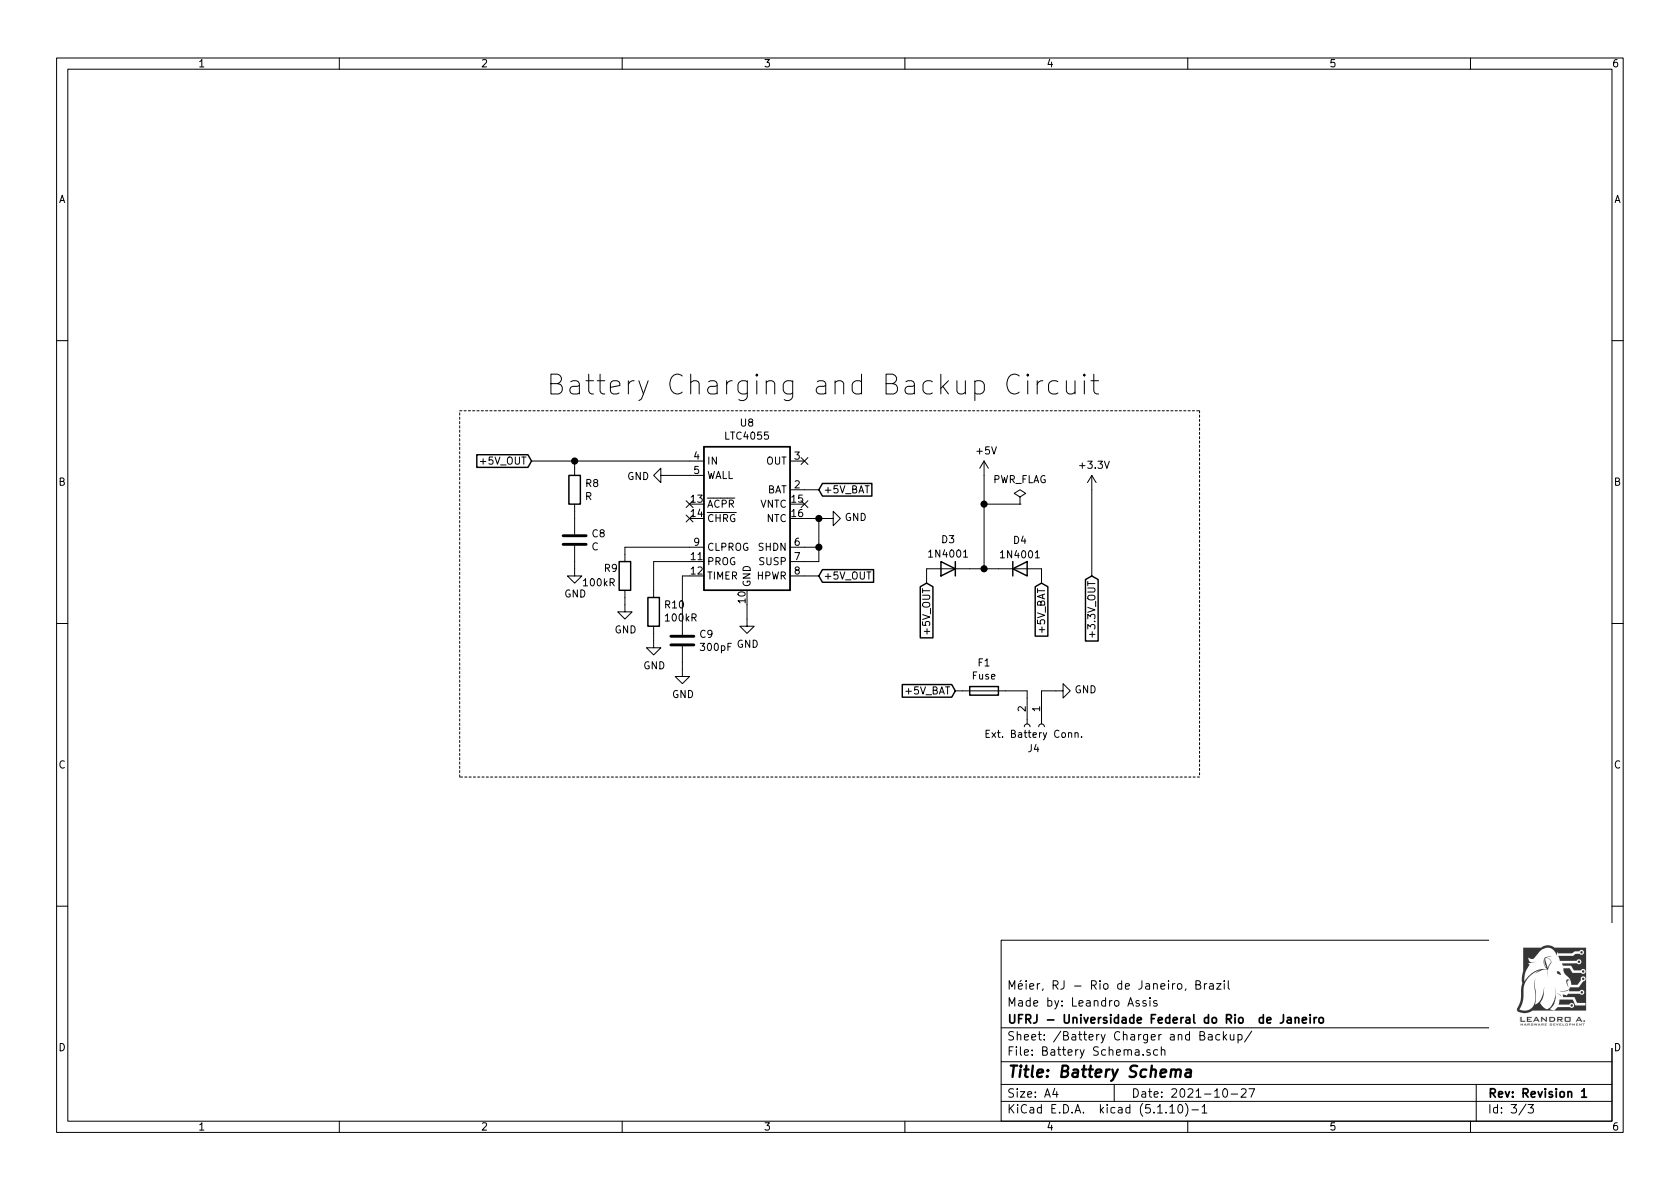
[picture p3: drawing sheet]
EESchema Schematic File Version 4
EELAYER 30 0
EELAYER END
$Descr A4 11693 8268
encoding utf-8
Sheet 3 3
Title "Battery Schema"
Date "2021-10-27"
Rev "Revision 1 "
Comp "UFRJ - Universidade Federal do Rio  de Janeiro"
Comment1 "Made by: Leandro Assis"
Comment2 "Méier, RJ - Rio de Janeiro, Brazil"
Comment3 ""
Comment4 ""
$EndDescr
$Comp
L Battery_Management:LTC4055 U?
U 1 1
P 5200 3600
AR Path="/6192A7A2" Ref="U?"  Part="1" 
AR Path="/618F8930/6192A7A2" Ref="U8"  Part="1" 
F 0 "U8" H 5200 4267 50  0000 C CNN
F 1 "LTC4055" H 5200 4176 50  0000 C CNN
F 2 "Package_DFN_QFN:QFN-16-1EP_4x4mm_P0.65mm_EP2.15x2.15mm" H 5200 2700 50  0001 C CNN
F 3 "https://www.analog.com/media/en/technical-documentation/data-sheets/4055fb.pdf" H 5200 3100 50  0001 C CNN
	1    5200 3600
	1    0    0    -1  
$EndComp
$Comp
L Connector:Conn_01x02_Female J?
U 1 1
P 7250 5050
AR Path="/6192A7A8" Ref="J?"  Part="1" 
AR Path="/618F8930/6192A7A8" Ref="J4"  Part="1" 
F 0 "J4" V 7400 4950 50  0000 L CNN
F 1 "Ext. Battery Conn." V 7300 4650 50  0000 L CNN
F 2 "" H 7250 5050 50  0001 C CNN
F 3 "~" H 7250 5050 50  0001 C CNN
	1    7250 5050
	0    1    1    0   
$EndComp
Text GLabel 6450 4050 3    50   Input ~ 0
+5V_OUT
$Comp
L power:+3.3V #PWR?
U 1 1
P 7600 3400
AR Path="/6192A7B0" Ref="#PWR?"  Part="1" 
AR Path="/618F8930/6192A7B0" Ref="#PWR038"  Part="1" 
F 0 "#PWR038" H 7600 3250 50  0001 C CNN
F 1 "+3.3V" H 7615 3573 50  0000 C CNN
F 2 "" H 7600 3400 50  0001 C CNN
F 3 "" H 7600 3400 50  0001 C CNN
	1    7600 3400
	1    0    0    -1  
$EndComp
$Comp
L power:+5V #PWR?
U 1 1
P 6850 3300
AR Path="/6192A7B7" Ref="#PWR?"  Part="1" 
AR Path="/618F8930/6192A7B7" Ref="#PWR036"  Part="1" 
F 0 "#PWR036" H 6850 3150 50  0001 C CNN
F 1 "+5V" H 6865 3473 50  0000 C CNN
F 2 "" H 6850 3300 50  0001 C CNN
F 3 "" H 6850 3300 50  0001 C CNN
	1    6850 3300
	1    0    0    -1  
$EndComp
Text GLabel 6650 4800 0    50   Input ~ 0
+5V_BAT
Wire Wire Line
	7150 4800 7150 4850
Wire Wire Line
	7250 4850 7250 4800
$Comp
L power:GND #PWR?
U 1 1
P 7350 4800
AR Path="/6192A7C1" Ref="#PWR?"  Part="1" 
AR Path="/618F8930/6192A7C1" Ref="#PWR037"  Part="1" 
F 0 "#PWR037" H 7350 4550 50  0001 C CNN
F 1 "GND" V 7355 4672 50  0000 R CNN
F 2 "" H 7350 4800 50  0001 C CNN
F 3 "" H 7350 4800 50  0001 C CNN
	1    7350 4800
	0    -1   -1   0   
$EndComp
Wire Wire Line
	7250 4800 7350 4800
Text GLabel 7250 4050 3    50   Input ~ 0
+5V_BAT
$Comp
L Diode:1N4001 D?
U 1 1
P 6600 3950
AR Path="/6192A7C9" Ref="D?"  Part="1" 
AR Path="/618F8930/6192A7C9" Ref="D3"  Part="1" 
F 0 "D3" H 6600 3750 50  0000 C CNN
F 1 "1N4001" H 6600 3850 50  0000 C CNN
F 2 "Diode_THT:D_DO-41_SOD81_P10.16mm_Horizontal" H 6600 3775 50  0001 C CNN
F 3 "http://www.vishay.com/docs/88503/1n4001.pdf" H 6600 3950 50  0001 C CNN
	1    6600 3950
	-1   0    0    1   
$EndComp
$Comp
L Diode:1N4001 D?
U 1 1
P 7100 3950
AR Path="/6192A7CF" Ref="D?"  Part="1" 
AR Path="/618F8930/6192A7CF" Ref="D4"  Part="1" 
F 0 "D4" H 7100 4150 50  0000 C CNN
F 1 "1N4001" H 7100 4050 50  0000 C CNN
F 2 "Diode_THT:D_DO-41_SOD81_P10.16mm_Horizontal" H 7100 3775 50  0001 C CNN
F 3 "http://www.vishay.com/docs/88503/1n4001.pdf" H 7100 3950 50  0001 C CNN
	1    7100 3950
	1    0    0    -1  
$EndComp
Wire Wire Line
	6750 3950 6850 3950
Wire Wire Line
	6450 4050 6450 3950
Wire Wire Line
	6850 3950 6950 3950
Connection ~ 6850 3950
Wire Wire Line
	7250 3950 7250 4050
$Comp
L power:GND #PWR?
U 1 1
P 5200 4300
AR Path="/61957541" Ref="#PWR?"  Part="1" 
AR Path="/618F8930/61957541" Ref="#PWR034"  Part="1" 
F 0 "#PWR034" H 5200 4050 50  0001 C CNN
F 1 "GND" H 5205 4127 50  0000 C CNN
F 2 "" H 5200 4300 50  0001 C CNN
F 3 "" H 5200 4300 50  0001 C CNN
	1    5200 4300
	1    0    0    -1  
$EndComp
Wire Wire Line
	5200 4300 5200 4200
Text GLabel 5700 3400 2    50   Input ~ 0
+5V_BAT
Wire Wire Line
	5700 3400 5600 3400
NoConn ~ 4800 3500
Text GLabel 3700 3200 0    50   Input ~ 0
+5V_OUT
$Comp
L Device:Fuse F1
U 1 1
P 6850 4800
F 0 "F1" V 6653 4800 50  0000 C CNN
F 1 "Fuse" V 6744 4800 50  0000 C CNN
F 2 "" V 6780 4800 50  0001 C CNN
F 3 "~" H 6850 4800 50  0001 C CNN
	1    6850 4800
	0    1    1    0   
$EndComp
Wire Wire Line
	6650 4800 6700 4800
Wire Wire Line
	7000 4800 7150 4800
$Comp
L Device:R R8
U 1 1
P 4000 3400
F 0 "R8" H 4070 3446 50  0000 L CNN
F 1 "R" H 4070 3355 50  0000 L CNN
F 2 "" V 3930 3400 50  0001 C CNN
F 3 "~" H 4000 3400 50  0001 C CNN
	1    4000 3400
	1    0    0    -1  
$EndComp
$Comp
L Device:C C8
U 1 1
P 4000 3750
F 0 "C8" H 4115 3796 50  0000 L CNN
F 1 "C" H 4115 3705 50  0000 L CNN
F 2 "" H 4038 3600 50  0001 C CNN
F 3 "~" H 4000 3750 50  0001 C CNN
	1    4000 3750
	1    0    0    -1  
$EndComp
Wire Wire Line
	4000 3600 4000 3550
Wire Wire Line
	3700 3200 4000 3200
Wire Wire Line
	4000 3250 4000 3200
Connection ~ 4000 3200
$Comp
L power:GND #PWR?
U 1 1
P 4000 3950
AR Path="/6195E38A" Ref="#PWR?"  Part="1" 
AR Path="/618F8930/6195E38A" Ref="#PWR029"  Part="1" 
F 0 "#PWR029" H 4000 3700 50  0001 C CNN
F 1 "GND" H 4005 3777 50  0000 C CNN
F 2 "" H 4000 3950 50  0001 C CNN
F 3 "" H 4000 3950 50  0001 C CNN
	1    4000 3950
	1    0    0    -1  
$EndComp
Wire Wire Line
	4000 3950 4000 3900
$Comp
L power:GND #PWR?
U 1 1
P 5750 3600
AR Path="/6195EFF3" Ref="#PWR?"  Part="1" 
AR Path="/618F8930/6195EFF3" Ref="#PWR035"  Part="1" 
F 0 "#PWR035" H 5750 3350 50  0001 C CNN
F 1 "GND" V 5755 3472 50  0000 R CNN
F 2 "" H 5750 3600 50  0001 C CNN
F 3 "" H 5750 3600 50  0001 C CNN
	1    5750 3600
	0    -1   -1   0   
$EndComp
Wire Wire Line
	5600 3600 5700 3600
Wire Wire Line
	5600 3800 5700 3800
Connection ~ 5700 3600
Wire Wire Line
	5700 3600 5750 3600
$Comp
L power:GND #PWR?
U 1 1
P 4650 3300
AR Path="/61960550" Ref="#PWR?"  Part="1" 
AR Path="/618F8930/61960550" Ref="#PWR032"  Part="1" 
F 0 "#PWR032" H 4650 3050 50  0001 C CNN
F 1 "GND" V 4655 3172 50  0000 R CNN
F 2 "" H 4650 3300 50  0001 C CNN
F 3 "" H 4650 3300 50  0001 C CNN
	1    4650 3300
	0    1    1    0   
$EndComp
Wire Wire Line
	4650 3300 4800 3300
Wire Wire Line
	5600 3900 5700 3900
Wire Wire Line
	5700 3600 5700 3800
Connection ~ 5700 3800
Wire Wire Line
	5700 3800 5700 3900
Text GLabel 5700 4000 2    50   Input ~ 0
+5V_OUT
Wire Wire Line
	5600 4000 5700 4000
NoConn ~ 5600 3500
$Comp
L Device:R R9
U 1 1
P 4350 4000
F 0 "R9" H 4500 3950 50  0000 R CNN
F 1 "100kR" H 4650 4050 50  0000 R CNN
F 2 "" V 4280 4000 50  0001 C CNN
F 3 "~" H 4350 4000 50  0001 C CNN
	1    4350 4000
	-1   0    0    1   
$EndComp
$Comp
L Device:R R10
U 1 1
P 4550 4250
F 0 "R10" H 4480 4204 50  0000 R CNN
F 1 "100kR" H 4480 4295 50  0000 R CNN
F 2 "" V 4480 4250 50  0001 C CNN
F 3 "~" H 4550 4250 50  0001 C CNN
	1    4550 4250
	-1   0    0    1   
$EndComp
Wire Wire Line
	4350 3850 4350 3800
Wire Wire Line
	4550 4100 4550 3900
Wire Wire Line
	4000 3200 4800 3200
Wire Wire Line
	4550 3900 4800 3900
Wire Wire Line
	4350 3800 4800 3800
$Comp
L Device:C C9
U 1 1
P 4750 4450
F 0 "C9" H 4865 4496 50  0000 L CNN
F 1 "300pF" H 4865 4405 50  0000 L CNN
F 2 "" H 4788 4300 50  0001 C CNN
F 3 "~" H 4750 4450 50  0001 C CNN
	1    4750 4450
	1    0    0    -1  
$EndComp
Wire Wire Line
	4750 4300 4750 4000
Wire Wire Line
	4750 4000 4800 4000
$Comp
L power:GND #PWR?
U 1 1
P 4750 4650
AR Path="/6196E14F" Ref="#PWR?"  Part="1" 
AR Path="/618F8930/6196E14F" Ref="#PWR033"  Part="1" 
F 0 "#PWR033" H 4750 4400 50  0001 C CNN
F 1 "GND" H 4755 4477 50  0000 C CNN
F 2 "" H 4750 4650 50  0001 C CNN
F 3 "" H 4750 4650 50  0001 C CNN
	1    4750 4650
	1    0    0    -1  
$EndComp
$Comp
L power:GND #PWR?
U 1 1
P 4550 4450
AR Path="/6196E689" Ref="#PWR?"  Part="1" 
AR Path="/618F8930/6196E689" Ref="#PWR031"  Part="1" 
F 0 "#PWR031" H 4550 4200 50  0001 C CNN
F 1 "GND" H 4555 4277 50  0000 C CNN
F 2 "" H 4550 4450 50  0001 C CNN
F 3 "" H 4550 4450 50  0001 C CNN
	1    4550 4450
	1    0    0    -1  
$EndComp
$Comp
L power:GND #PWR?
U 1 1
P 4350 4200
AR Path="/6196EECE" Ref="#PWR?"  Part="1" 
AR Path="/618F8930/6196EECE" Ref="#PWR030"  Part="1" 
F 0 "#PWR030" H 4350 3950 50  0001 C CNN
F 1 "GND" H 4355 4027 50  0000 C CNN
F 2 "" H 4350 4200 50  0001 C CNN
F 3 "" H 4350 4200 50  0001 C CNN
	1    4350 4200
	1    0    0    -1  
$EndComp
Wire Wire Line
	4350 4200 4350 4150
Wire Wire Line
	4550 4450 4550 4400
Wire Wire Line
	4750 4650 4750 4600
NoConn ~ 5600 3200
NoConn ~ 4800 3600
Wire Notes Line
	3200 2850 8350 2850
Wire Notes Line
	8350 2850 8350 5400
Wire Notes Line
	8350 5400 3200 5400
Wire Notes Line
	3200 5400 3200 2850
Text Notes 3800 2750 0    138  ~ 0
Battery Charging and Backup Circuit
Text GLabel 7600 4000 3    50   Input ~ 0
+3.3V_OUT
Wire Wire Line
	6850 3500 6850 3950
Wire Wire Line
	6850 3300 6850 3500
Connection ~ 6850 3500
Wire Wire Line
	7100 3500 6850 3500
$Comp
L power:PWR_FLAG #FLG0103
U 1 1
P 7100 3500
F 0 "#FLG0103" H 7100 3575 50  0001 C CNN
F 1 "PWR_FLAG" H 7100 3673 50  0000 C CNN
F 2 "" H 7100 3500 50  0001 C CNN
F 3 "~" H 7100 3500 50  0001 C CNN
	1    7100 3500
	1    0    0    -1  
$EndComp
Wire Wire Line
	7600 3400 7600 4000
$EndSCHEMATC
